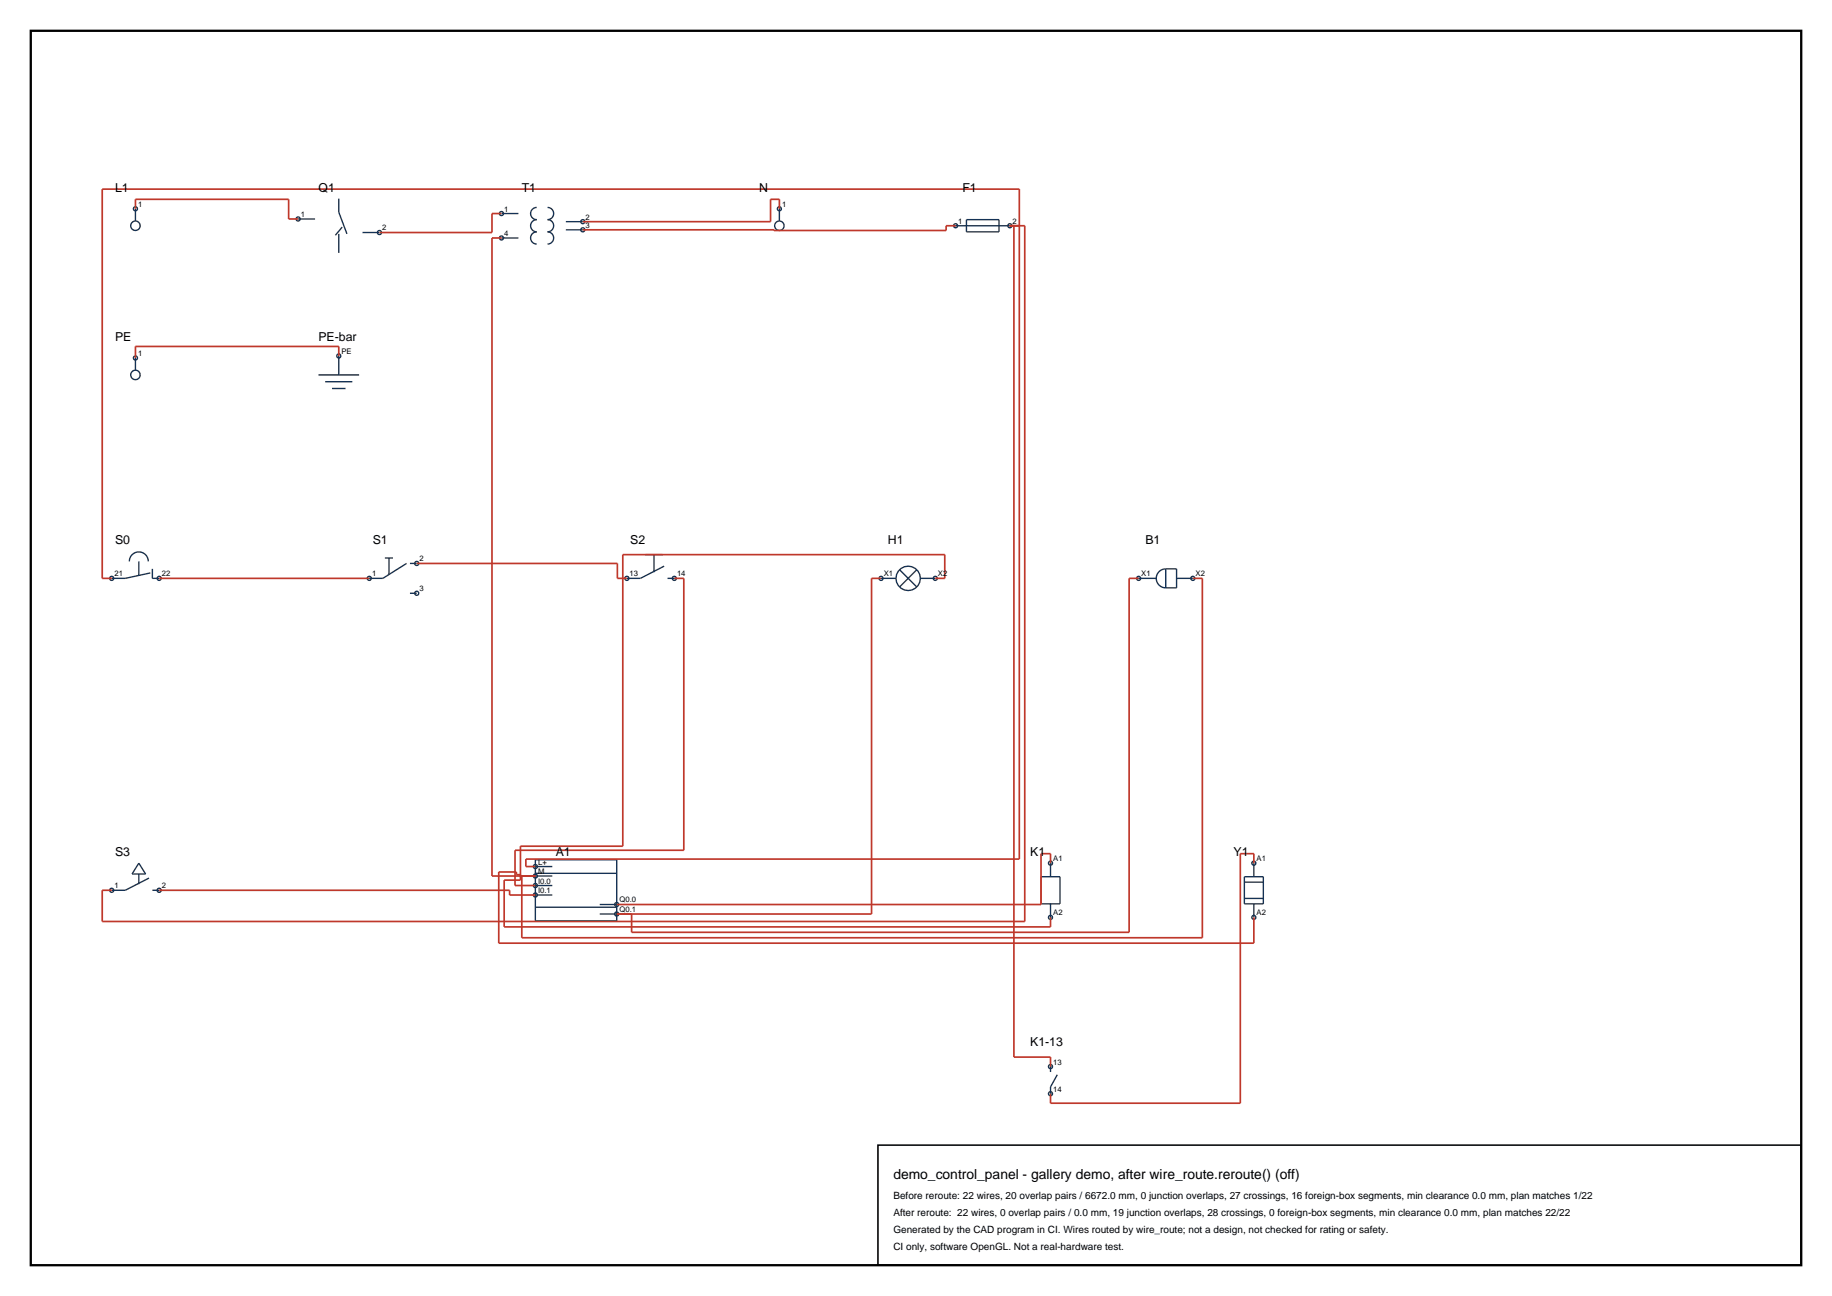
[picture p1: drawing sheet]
<svg xmlns="http://www.w3.org/2000/svg" width="420mm" height="297mm" viewBox="0 0 420 297" stroke-linecap="round" stroke-linejoin="round" font-family="sans-serif">
<path d="M7.1 7.1h405.8v282.8h-405.8z" fill="none" stroke="#000" stroke-width=".53"/>
<g fill="none" stroke="#143359" stroke-width=".32">
<path d="M31 47.8v2.8M31 47.8h.1M68.3 50.2h3.9M77.7 45.5v3.1l1.8 5M77.7 53.6v4.4M78.4 52l-1.5 1.9M83.1 53.3h3.9M115 48.9h3.9M115 54.5h3.9M123 47.5a1.4 1.4 0 0 0-1.4 1.4 1.4 1.4 0 0 0 1.4 1.4 1.4 1.4 0 0 0-1.4 1.4 1.4 1.4 0 0 0 1.4 1.4 1.4 1.4 0 0 0-1.4 1.4 1.4 1.4 0 0 0 1.4 1.4M125.5 47.5a1.4 1.4 0 0 1 1.4 1.4 1.4 1.4 0 0 1-1.4 1.4 1.4 1.4 0 0 1 1.4 1.4 1.4 1.4 0 0 1-1.4 1.4 1.4 1.4 0 0 1 1.4 1.4 1.4 1.4 0 0 1-1.4 1.4M129.7 50.8h3.9"/>
<path d="M129.7 52.7h3.9M178.7 47.8v2.8M219.1 51.7h12.4M221.6 50.3h7.4v2.8h-7.4zM31 82v2.8M31 82h.1M73 85.9h9.3M74.6 87.5h6.2M76.1 89h3.1M77.7 81.6v4.3M77.7 81.6h.1M29.7 128.7a2.17 2.17 0 0 1 2.1-2.2 2.17 2.17 0 0 1 2.2 2.2"/>
<path d="M31.8 128.7v3.2M34.5 131.3l-5.8 1.2h-3.1M34.9 130.4v2.1h1.6M88.2 127.9h1.9M89.2 127.9v3.7M93.2 129.1l-5.4 3.4h-3.1M94 129.1h1.5M94 136h1.5M147.9 127.1h4M149.9 127.1v4M152.3 129.7l-5.5 2.8h-3.1M153 132.5h1.6"/>
<path d="M202 132.5h3.4M206.2 130.6l4 3.9M210.2 130.6l-4 3.9M211 132.5h3.4M261 132.5h4.1M267.3 130.4a2.17 2.17 0 0 0-2.2 2.1 2.17 2.17 0 0 0 2.2 2.2M267.3 130.4v4.3M267.3 130.4h2.4v4.3h-2.4M269.7 132.5h3.8M31.8 197.8l1.6 2.5h-3.1zM122.7 197h18.7v14h-18.7zM122.7 198.6h3.9"/>
<path d="M240.8 197.8v3.1M287.5 197.8v3.1M287.5 197.8h.1M31.8 200.3v2.3M34.2 201.2l-5.5 2.8h-3.1M34.9 204h1.6M122.7 200.1h18.7M122.7 207.9h18.7M122.7 200.8h3.9M122.7 202.9h3.9M122.7 205.1h3.9M137.5 207.3h3.9"/>
<path d="M137.5 209.5h3.9M238.7 200.9h4.3v6.2h-4.3zM240.8 207.1v3.1M285.3 200.9h4.3v6.2h-4.3zM285.3 202.2h4.3M285.3 205.9h4.3M287.5 207.1v3.1M287.5 210.2h.1M240.8 244.4v1.3M242.4 246.3l-1.6 2.8v1.5"/>
<circle cx="31" cy="51.7" r="1.09"/>
<circle cx="31.1" cy="47.8" r=".47"/>
<circle cx="68.3" cy="50.2" r=".47"/>
<circle cx="87" cy="53.3" r=".47"/>
<circle cx="115" cy="48.9" r=".47"/>
<circle cx="115" cy="54.5" r=".46"/>
<circle cx="133.6" cy="52.7" r=".47"/>
<circle cx="133.6" cy="50.8" r=".46"/>
<circle cx="178.7" cy="51.7" r="1.09"/>
<circle cx="178.7" cy="47.8" r=".47"/>
<circle cx="219.1" cy="51.7" r=".47"/>
<circle cx="231.5" cy="51.7" r=".47"/>
<circle cx="31" cy="85.9" r="1.09"/>
<circle cx="31.1" cy="82" r=".47"/>
<circle cx="77.7" cy="81.6" r=".46"/>
<circle cx="25.6" cy="132.5" r=".47"/>
<circle cx="36.5" cy="132.5" r=".47"/>
<circle cx="84.7" cy="132.5" r=".47"/>
<circle cx="95.5" cy="136" r=".47"/>
<circle cx="95.5" cy="129.1" r=".47"/>
<circle cx="143.7" cy="132.5" r=".47"/>
<circle cx="154.6" cy="132.5" r=".47"/>
<circle cx="202" cy="132.5" r=".47"/>
<circle cx="208.2" cy="132.5" r="2.8"/>
<circle cx="214.4" cy="132.5" r=".47"/>
<circle cx="261" cy="132.5" r=".47"/>
<circle cx="273.5" cy="132.5" r=".47"/>
<circle cx="122.7" cy="198.6" r=".47"/>
<circle cx="240.8" cy="197.8" r=".47"/>
<circle cx="287.5" cy="197.8" r=".47"/>
<circle cx="25.6" cy="204" r=".47"/>
<circle cx="36.5" cy="204" r=".47"/>
<circle cx="122.7" cy="205.1" r=".47"/>
<circle cx="122.7" cy="202.9" r=".47"/>
<circle cx="122.7" cy="200.8" r=".47"/>
<circle cx="141.4" cy="209.5" r=".47"/>
<circle cx="141.4" cy="207.3" r=".47"/>
<circle cx="240.8" cy="210.2" r=".47"/>
<circle cx="287.5" cy="210.2" r=".47"/>
<circle cx="240.8" cy="250.6" r=".47"/>
<circle cx="240.8" cy="244.4" r=".47"/>
</g>
<g fill="none" stroke="#bf382b" stroke-width=".39">
<path d="M31 47.8v-2.1h35.2v4.5h2.1M115 48.9h-2.2v4.4h-25.8M115 54.5h-2.2v146.3h9.9M178.7 47.8v-2.1h-2v5.1h-43.1M219.1 51.7h-2.2v1.1l-83.3-.1M231.5 51.7h3.4v159.5h-211.5v-7.2h2.2M232.4 51.7v190.6h8.4v2.1M77.7 81.6v-2.2h-46.7v2.6M25.6 132.5h-2.2v-89.2h210.3v153.6h-113.1v1.7h2.1M36.5 132.5h48.2M95.5 129.1h46v3.4h2.2M154.6 132.5h2.2v62.4h-38.7v8h4.6"/>
<path d="M202 132.5h-2.2v77h-58.4M214.4 132.5h2.2v-5.4h-73.8v66.8h-23.5v7.8h-3.7v10.7h125.2v-2.2M261 132.5h-2.1v81.2h-114.1v-4.2M273.5 132.5h2.1v82.4h-156v-14h-.3M240.8 197.8v-2.2h-2.1v11.7h-97.3M287.5 197.8v-2.2h-3.2v57.2h-43.5v-2.2M36.5 204h80.3v1.1h5.9M119.3 200.4h-.9v-.6h-4.1v16.3h173.2v-5.9"/>
</g>
<path d="M201.3 262.4h211.6v27.5h-211.6z" fill="none" stroke="#000" stroke-width=".35"/>
<text font-size="3.2" x="204.8" y="270.2">demo_control_panel - gallery demo, after wire_route.reroute() (off)</text>
<g font-size="2.8">
<text x="26.4" y="44">L1</text>
<text x="73" y="44">Q1</text>
<text x="119.6" y="44">T1</text>
<text x="174" y="44">N</text>
<text x="220.6" y="44">F1</text>
<text x="26.4" y="78.2">PE</text>
<text x="73" y="78.2">PE-bar</text>
<text x="26.4" y="124.8">S0</text>
<text x="85.4" y="124.8">S1</text>
<text x="144.5" y="124.8">S2</text>
<text x="203.5" y="124.8">H1</text>
<text x="262.6" y="124.8">B1</text>
<text x="26.4" y="196.3">S3</text>
<text x="127.4" y="196.3">A1</text>
<text x="236.2" y="196.3">K1</text>
<text x="282.8" y="196.3">Y1</text>
<text x="236.2" y="239.8">K1-13</text>
</g>
<g font-size="2.3">
<text x="204.8" y="274.8">Before reroute: 22 wires, 20 overlap pairs / 6672.0 mm, 0 junction overlaps, 27 crossings, 16 foreign-box segments, min clearance 0.0 mm, plan matches 1/22</text>
<text x="204.8" y="278.7">After reroute: 22 wires, 0 overlap pairs / 0.0 mm, 19 junction overlaps, 28 crossings, 0 foreign-box segments, min clearance 0.0 mm, plan matches 22/22</text>
<text x="204.8" y="282.5">Generated by the CAD program in CI. Wires routed by wire_route; not a design, not checked for rating or safety.</text>
<text x="204.8" y="286.4">CI only, software OpenGL. Not a real-hardware test.</text>
</g>
<g font-size="1.8">
<text x="31.7" y="47.4">1</text>
<text x="179.3" y="47.4">1</text>
<text x="69" y="49.7">1</text>
<text x="87.6" y="52.8">2</text>
<text x="115.6" y="48.5">1</text>
<text x="134.2" y="50.3">2</text>
<text x="134.2" y="52.2">3</text>
<text x="219.7" y="51.3">1</text>
<text x="232.1" y="51.3">2</text>
<text x="115.6" y="54.1">4</text>
<text x="31.7" y="81.6">1</text>
<text x="78.3" y="81.1">PE</text>
<text x="96.2" y="128.7">2</text>
<text x="26.2" y="132.1">21</text>
<text x="37.1" y="132.1">22</text>
<text x="85.3" y="132.1">1</text>
<text x="96.2" y="135.5">3</text>
<text x="144.3" y="132.1">13</text>
<text x="155.2" y="132.1">14</text>
<text x="202.6" y="132.1">X1</text>
<text x="215" y="132.1">X2</text>
<text x="261.7" y="132.1">X1</text>
<text x="274.1" y="132.1">X2</text>
<text x="241.5" y="197.3">A1</text>
<text x="288.1" y="197.3">A1</text>
<text x="26.2" y="203.6">1</text>
<text x="37.1" y="203.6">2</text>
<text x="123.4" y="198.1">L+</text>
<text x="123.4" y="200.3">M</text>
<text x="123.4" y="202.5">I0.0</text>
<text x="123.4" y="204.6">I0.1</text>
<text x="142" y="206.8">Q0.0</text>
<text x="142" y="209">Q0.1</text>
<text x="241.5" y="209.8">A2</text>
<text x="288.1" y="209.8">A2</text>
<text x="241.5" y="244">13</text>
<text x="241.5" y="250.2">14</text>
</g>
</svg>
